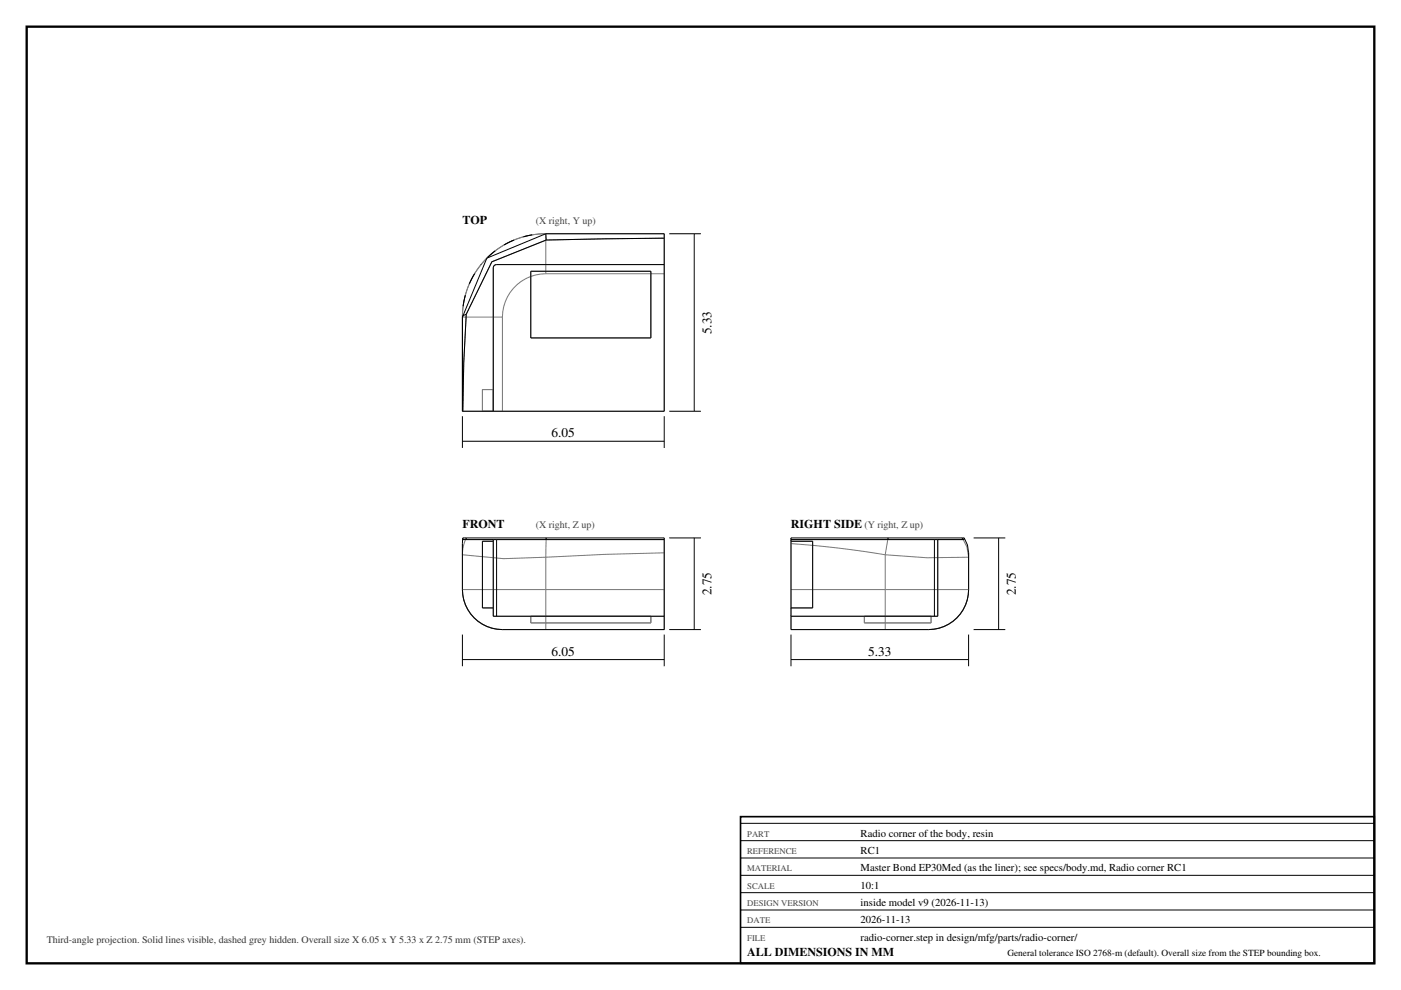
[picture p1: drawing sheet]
<svg xmlns="http://www.w3.org/2000/svg" width="420mm" height="297mm" viewBox="0 0 420 297" stroke-linecap="round" stroke-linejoin="round" font-family="sans-serif">
<path d="M8 8h404v281h-404z" fill="none" stroke="#000" stroke-width=".7" stroke-linecap="butt"/>
<g fill="none" stroke="#777" stroke-width=".3">
<path d="M146.2 77.2l-2 2.2-1.9 2.7M151.1 73.5l-2.7 1.8M156.9 71l-2.8 1M163.6 70.1h35.5v12M163.6 70.1l-4.1 .4M163.6 70.1v12M199.1 79.4h-50.2a1 1 0 0 0-1 1v43M199.1 71.5l-35.4 .5-16.2 6.5-7.7 15.8-.8 14.5-.3 14.6M138.8 91.9l-.2 3.2h12M140.7 85.1l-1.2 3.5M150.6 95.1v28.3M159.1 81.4h36v20h-36z"/>
<path d="M163.6 82.1h35.5M163.6 82.1a13 13 0 0 0-13 13M199.1 82.1v41.3h-48.5M144.6 116.9h3.3v6.5h-3.3zM138.6 123.4h12M138.6 163.1v3.3M138.6 166.4v10.5M138.6 176.9a12 12 0 0 0 12 12h13M138.6 166.4l12.4 1.2 12.6-.4M138.6 176.9h25M138.7 161.9h60.4M139.8 161.4a11.7 11.7 0 0 0-1.2 5"/>
<path d="M147.9 161.9v23h51.2M147.9 162.4h-3.3v20h3.3M163.6 176.9h35.5M163.6 167.2v9.7M163.6 176.9v12M163.7 161.4l-.1 5.8M199.1 176.9v12h-35.5M199.1 165.8v11.1M199.1 161.4v4.4M199.1 165.8l-17.7 .5-17.8 .9M237.1 176.9v12h28.3M237.1 163.1v13.8"/>
<path d="M237.1 161.4v1.7M237.1 162.4h6.5v20h-6.5M237.1 161.9h51.9M237.1 163.1a295.2 295.2 0 0 1 28.3 3.3M237.1 176.9h28.3M265.4 166.4l12.5 .9 12.5-.1M265.4 166.4v10.5M265.4 176.9v12M265.4 176.9h25M266.2 161.4l-.8 5M281.1 161.9v23h-44M288.5 161.4l1.4 2.7 .5 3.1"/>
<path d="M290.4 176.9a12 12 0 0 1-12 12h-13M290.4 165.8v1.4M290.4 167.2v9.7M159.1 184.9h36v2h-36zM259.1 184.9h20v2h-20z"/>
</g>
<g fill="none" stroke="#000" stroke-width=".3">
<path d="M144.2 79.4h.1M148.4 75.3l-2.2 1.9M154.1 72l-3 1.5M159.5 70.5l-2.6 .5M160.5 70.3h.1M163.6 70.1h35.5v1.4M163.6 70.1l-17.7 7.3-7.3 17.7M163.6 70.1l.1 1.9M163.7 72l-16.2 6.5-7.7 15.8M199.1 79.4v44h-51.2M199.1 71.5v7.9M199.1 79.4h-50.2a1 1 0 0 0-1 1v43"/>
<path d="M199.1 71.5l-35.4 .5M200.6 70.1h9.5M208.1 70.1v53.3M138.6 95.1l.1 28.3M139.5 88.6l-.7 3.3M139.8 94.3l-.8 14.5-.3 14.6M139.8 94.3l-.9 .4-.3 .4M142.3 82.1l-1.6 3M159.1 81.4h36v20h-36zM138.6 124.9v9.5M138.6 132.4h60.5M138.7 123.4h9.2"/>
<path d="M199.1 124.9v9.5M200.6 123.4h9.5M138.7 161.4l-.1 15.5a12 12 0 0 0 12 12h48.5v-4M138.7 161.4v.5h9.2M138.7 161.4h1.1M139.8 161.4h23.9M139.8 161.4v.5M147.9 161.9v.5M147.9 162.4h-3.3v20h3.3M147.9 162.4v20M147.9 161.9h1M148.9 161.9h50.2"/>
<path d="M148.9 161.9v23M163.7 161.4h35.4v.5M163.7 161.4v.5M199.1 161.9v23M200.6 161.4h9.5M208.1 161.4v27.5M237.1 161.9v.5M237.1 162.4v20M237.1 161.9h43M237.1 162.4h6.5v20h-6.5M266.2 161.4h-29.1v.5M266.2 161.4h22.3"/>
<path d="M266.2 161.4v.5M280.1 161.9h1M280.1 161.9v23M281.1 161.9v23h-44M288.5 161.4h.5M288.5 161.4v.5M289 161.4l1 2.1 .4 2.3v5.6a20.8 20.8 0 0 1-.9 10.1 12 12 0 0 1-11.1 7.4h-41.3v-4M289 161.4v.5h-7.9M291.9 161.4h9.5M299.4 161.4v27.5M138.6 190.4v9.5M138.6 197.9h60.5"/>
<path d="M147.9 182.4v2.5h51.2M199.1 190.4v9.5M200.6 188.9h9.5M237.1 182.4v2.5M237.1 197.9h53.3M237.1 190.4v9.5M290.4 190.4v9.5M291.9 188.9h9.5M222 247h190M222 252.2h190M222 257.4h190M222 262.6h190"/>
<path d="M222 267.8h190M222 273h190M222 278.2h190"/>
</g>
<path d="M222 245h190v44h-190z" fill="none" stroke="#000" stroke-width=".5"/>
<g font-size="4">
<text x="213.3" y="100.3" transform="rotate(-90 213.3 100.3)">5.33</text>
<text x="165.4" y="131.2">6.05</text>
<text x="213.3" y="178.6" transform="rotate(-90 213.3 178.6)">2.75</text>
<text x="304.6" y="178.6" transform="rotate(-90 304.6 178.6)">2.75</text>
<text x="165.4" y="196.7">6.05</text>
<text x="260.3" y="196.7">5.33</text>
</g>
<g font-size="3.6">
<text x="138.6" y="67.1">TOP</text>
<text x="138.6" y="158.4">FRONT</text>
<text x="237.1" y="158.4">RIGHT SIDE</text>
<text x="224" y="286.8">ALL DIMENSIONS IN MM</text>
</g>
<g font-size="3.2">
<text x="258" y="251">Radio corner of the body, resin</text>
<text x="258" y="256.2">RC1</text>
<text x="258" y="261.4">Master Bond EP30Med (as the liner); see specs/body.md, Radio corner RC1</text>
<text x="258" y="266.6">10:1</text>
<text x="258" y="271.8">inside model v9 (2026-11-13)</text>
<text x="258" y="277">2026-11-13</text>
<text x="258" y="282.2">radio-corner.step in design/mfg/parts/radio-corner/</text>
</g>
<g font-size="3" fill="#444">
<text x="160.6" y="67.1">(X right, Y up)</text>
<text x="160.6" y="158.4">(X right, Z up)</text>
<text x="259.1" y="158.4">(Y right, Z up)</text>
</g>
<text font-size="3" fill="#333" x="14" y="283">Third-angle projection. Solid lines visible, dashed grey hidden. Overall size X 6.05 x Y 5.33 x Z 2.75 mm (STEP axes).</text>
<text font-size="2.8" x="302" y="286.8">General tolerance ISO 2768-m (default). Overall size from the STEP bounding box.</text>
<g font-size="2.6" fill="#444">
<text x="224" y="251">PART</text>
<text x="224" y="256.2">REFERENCE</text>
<text x="224" y="261.4">MATERIAL</text>
<text x="224" y="266.6">SCALE</text>
<text x="224" y="271.8">DESIGN VERSION</text>
<text x="224" y="277">DATE</text>
<text x="224" y="282.2">FILE</text>
</g>
</svg>
